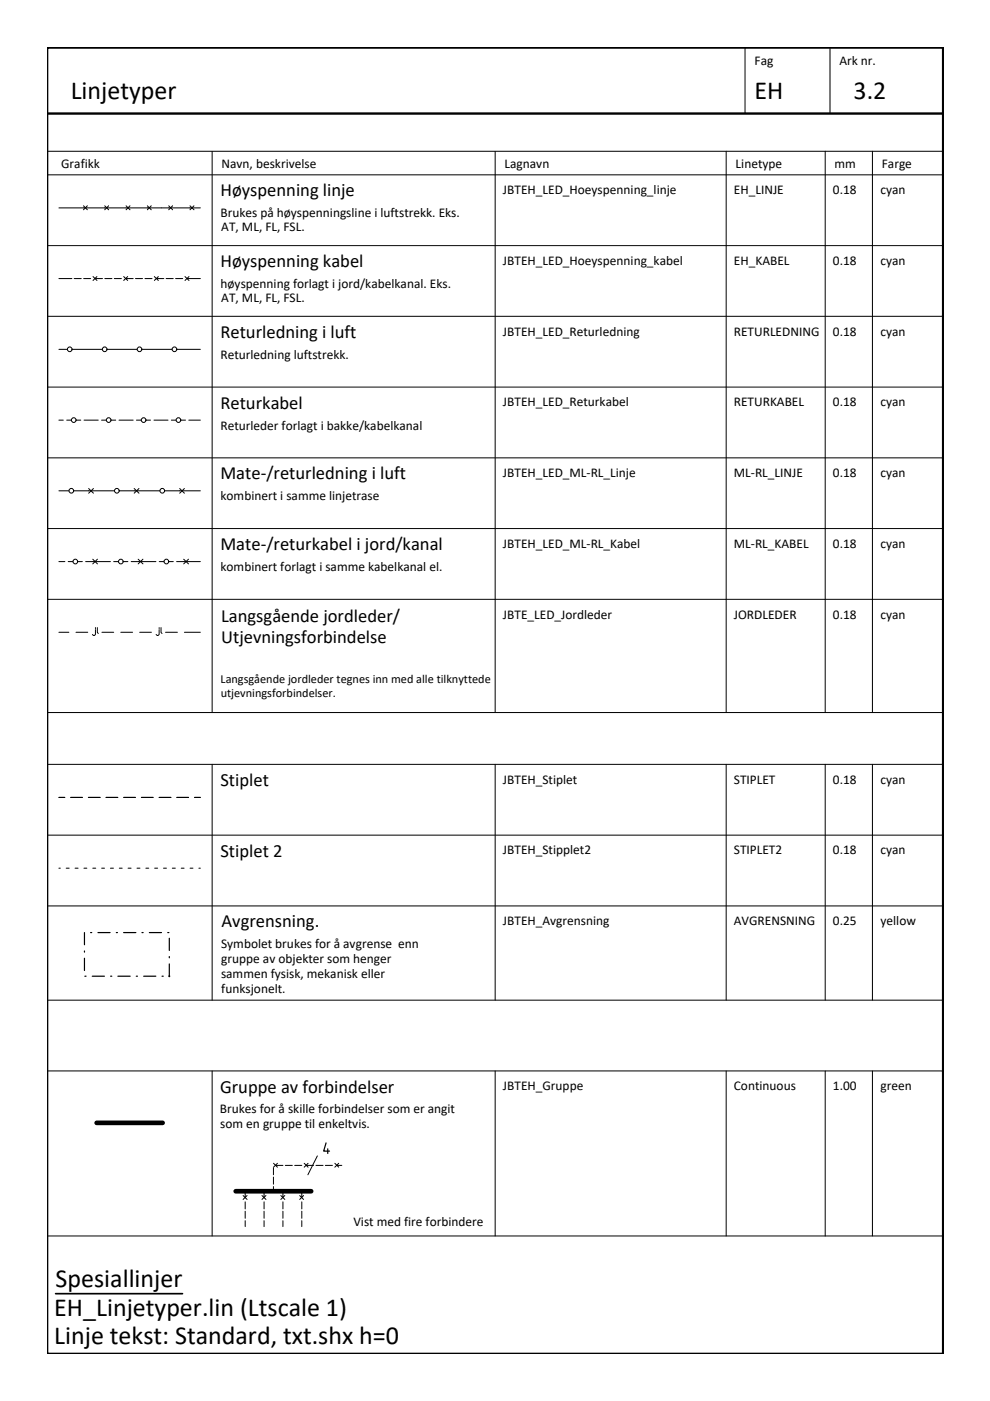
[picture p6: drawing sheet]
<svg xmlns="http://www.w3.org/2000/svg" width="210mm" height="297mm" viewBox="0 0 210 297" stroke-linecap="round" stroke-linejoin="round" font-family="sans-serif">
<path d="M10 10.1h190v276.9h-190zM10 24.1h189.9" fill="none" stroke="#000" stroke-width=".51"/>
<g fill="none" stroke="#000" stroke-width=".21">
<path d="M158 10.1v14M176 10.1v14M10 32.1h189.9M10 37.1h189.9M45 32.1v119M105 32.1v119M154 32.1v119M175 32.1v119M185 32.1v119M10 52.1h189.9M12.5 44.1h5.2M12.5 59.1h2.7"/>
<path d="M15.7 59.1h1.5M17.7 44.1h16.5M17.7 43.6l.8 .9M17.7 59.1h1.5M18.5 43.6l-.8 .9M19.7 58.6l.9 .9M20.2 59.1h1.5M20.6 58.6l-.9 .9M22.2 43.6l.8 .9M22.2 59.1h1.5M23 43.6l-.8 .9M24.2 59.1h1.5"/>
<path d="M26.2 58.6l.9 .9M26.7 43.6l.9 .9M26.7 59.1h1.5M27.1 58.6l-.9 .9M27.6 43.6l-.9 .9M28.7 59.1h1.5M30.7 59.1h1.5M31.2 43.6l.9 .9M32.1 43.6l-.9 .9M32.7 58.6l.9 .9M33.2 59.1h1.5M33.6 58.6l-.9 .9"/>
<path d="M34.3 44.1h1.5M35.2 59.1h1.5M35.8 44.1h6.7M35.8 43.6l.8 .9M36.6 43.6l-.8 .9M37.2 59.1h1.5M39.2 58.6l.9 .9M39.7 59.1h2.8M40.1 58.6l-.9 .9M40.3 43.6l.8 .9M41.1 43.6l-.8 .9M10 67.1h189.9"/>
<path d="M12.5 74.1h1.8M15.3 74.1h6.4M22.7 74.1h6.4M30.1 74.1h6.4M37.5 74.1h5M10 97.1h189.9M10 82.1h189.9M12.5 89.1h.9M14.1 89.1h1M16.1 89.1h1M17.8 89.1h3M21.5 89.1h1"/>
<path d="M23.5 89.1h1M25.2 89.1h3M28.9 89.1h1M30.9 89.1h1M32.6 89.1h3M36.3 89.1h1M38.3 89.1h1M40 89.1h2.5M10 112.1h189.9M12.5 104.1h2.1M12.5 119.1h1.3M14.5 119.1h1"/>
<path d="M15.6 104.1h8.7M16.4 119.1h1.1M18.2 119.1h5.2M18.8 103.6l1 1M19.7 118.6l1 1M19.8 103.6l-1 1M20.7 118.6l-1 1M24.1 119.1h1M25.3 104.1h8.6M26.1 119.1h1M27.8 119.1h5.3M28.4 103.6l1.1 1"/>
<path d="M29.3 118.6l1 1M29.5 103.6l-1.1 1M30.3 118.6l-1 1M33.8 119.1h1M34.9 104.1h7.6M35.8 119.1h.9M37.4 119.1h5.1M38.1 103.6l1 1M38.9 118.6l1.1 1M39.1 103.6l-1 1M40 118.6l-1.1 1M10 127.1h189.9"/>
<path d="M12.5 134.1h2.1M16.1 134.1h2.5M20.2 133.5v1l-.2 .2-.4-.2M20.2 133.1v.2M20.6 133.1v1l.2 .2M21.6 134.1h2.5M25.6 134.1h2.5M29.6 134.1h2.5M33.7 133.5v1l-.2 .2-.4-.2M33.7 133.1v.2M34.1 133.1v1l.3 .2M35.1 134.1h2.5"/>
<path d="M39.1 134.1h3.4M10 151.1h189.9M10 162.1h189.9M10 177.1h189.9M12.5 169.1h1.2M15 169.1h2.5M18.7 169.1h2.5M22.5 169.1h2.5M26.2 169.1h2.5M30 169.1h2.5M33.7 169.1h2.5M37.5 169.1h2.5"/>
<path d="M41.2 169.1h1.3M45 162.1v50M105 162.1v50M154 162.1v50M175 162.1v50M185 162.1v50M10 192.1h189.9M12.5 184.1h.3M14 184.1h.7M15.9 184.1h.7M17.8 184.1h.6M19.7 184.1h.6"/>
<path d="M21.5 184.1h.7M23.4 184.1h.6M25.3 184.1h.6M27.2 184.1h.6M29 184.1h.7M30.9 184.1h.6M32.8 184.1h.6M34.7 184.1h.6M36.5 184.1h.7M38.4 184.1h.6M40.3 184.1h.6M42.2 184.1h.3"/>
<path d="M10 212.1h189.9M10 227.1h189.9M45 227.1v35M105 227.1v35M154 227.1v35M175 227.1v35M185 227.1v35M51.5 253.5l.9 .8M52 252.6v1.2M52 254.8v1.5M52 256.8v1.5M52 258.8v1.3"/>
<path d="M52.4 253.5l-.9 .8M55.5 253.5l.9 .8M56 252.6v1.2M56 254.8v1.5M56 256.8v1.5M56 258.8v1.3M56.4 253.5l-.9 .8M58 247.6v1.5M58 249.6v1.5M58 251.6v1M58 246.6l.8 .9M58.5 247.1h1.5"/>
<path d="M58.8 246.6l-.8 .9M59.5 253.5l.9 .8M60 252.6v1.2M60 254.8v1.5M60 256.8v1.5M60 258.8v1.3M60.4 253.5l-.9 .8M60.5 247.1h1.5M62.5 247.1h1.5M63.5 253.5l.9 .8M64 252.6v1.2M64 254.8v1.5"/>
<path d="M64 256.8v1.5M64 258.8v1.3M64.4 253.5l-.9 .8M64.5 246.6l.8 .9M65 247.1h1.5M65.3 246.6l-.8 .9M67 247.1h1.5M67.3 245.1l-2 4M69 247.1h1.5M71 246.6l.8 .9M71.5 247.1h1M71.8 246.6l-.8 .9"/>
<path d="M10 262.1h189.9"/>
<circle cx="14.8" cy="74.1" r=".5"/>
<circle cx="22.2" cy="74.1" r=".5"/>
<circle cx="29.6" cy="74.1" r=".5"/>
<circle cx="37" cy="74.1" r=".5"/>
<circle cx="15.6" cy="89.1" r=".5"/>
<circle cx="23" cy="89.1" r=".5"/>
<circle cx="30.4" cy="89.1" r=".5"/>
<circle cx="37.8" cy="89.1" r=".5"/>
<circle cx="15.1" cy="104.1" r=".5"/>
<circle cx="16" cy="119.1" r=".5"/>
<circle cx="24.8" cy="104.1" r=".5"/>
<circle cx="25.6" cy="119.1" r=".5"/>
<circle cx="34.4" cy="104.1" r=".5"/>
<circle cx="35.3" cy="119.1" r=".5"/>
</g>
<path d="M20.5 238.1h14M50 252.6h16" fill="none" stroke="#000" stroke-width=".99"/>
<g fill="none" stroke="#000" stroke-width=".25">
<path d="M17.9 197.7v2.6M19.2 197.7h.3M20.8 197.7h2.5M24.7 197.7h.2M26.2 197.7h2.6M30.1 197.7h.3M31.7 197.7h2.5M35.6 197.7h.2M35.9 198.9v2.6M17.9 201.6v.3M17.9 203.2v2.6M18 207h.2"/>
<path d="M19.6 207h2.5M23.5 207h.2M25 207h2.6M28.9 207h.2M30.5 207h2.5M34.4 207h.2M35.9 202.8v.3M35.9 204.4v2.6M69.1 242.3l-.5 1.8h1.3M69.5 243.6v1"/>
</g>
<circle cx="35.9" cy="207" r=".11" fill="#000" stroke="#000" stroke-width=".21"/>
<path d="M11.8 274.3h26.9" fill="none" stroke="#000" stroke-width=".36"/>
<g font-size="5.5">
<text x="15" y="21.1">Linjetyper</text>
<text x="160" y="21.1">EH</text>
<text x="181" y="21.1">3.2</text>
<text x="11.8" y="272.8">Spesiallinjer</text>
<text x="11.5" y="279">EH_Linjetyper.lin (Ltscale 1)</text>
<text x="11.5" y="285">Linje tekst: Standard, txt.shx h=0</text>
</g>
<g font-size="3.9">
<text x="46.7" y="41.6">Høyspenning linje</text>
<text x="46.7" y="56.6">Høyspenning kabel</text>
<text x="46.7" y="71.6">Returledning i luft</text>
<text x="46.7" y="86.6">Returkabel</text>
<text x="46.7" y="101.6">Mate-/returledning i luft</text>
<text x="46.7" y="116.6">Mate-/returkabel i jord/kanal</text>
<text x="46.9" y="131.9">Langsgående jordleder/</text>
<text x="46.9" y="136.3">Utjevningsforbindelse</text>
<text x="46.7" y="166.6">Stiplet</text>
<text x="46.7" y="181.6">Stiplet 2</text>
<text x="47" y="196.6">Avgrensning.</text>
<text x="46.7" y="231.8">Gruppe av forbindelser</text>
</g>
<g font-size="2.8">
<text x="160" y="13.9">Fag</text>
<text x="178" y="13.9">Ark nr.</text>
<text x="13" y="35.6">Grafikk</text>
<text x="47" y="35.6">Navn, beskrivelse</text>
<text x="107" y="35.6">Lagnavn</text>
<text x="156" y="35.6">Linetype</text>
<text x="177" y="35.6">mm</text>
<text x="187" y="35.6">Farge</text>
<text x="106.6" y="41.2">JBTEH_LED_Hoeyspenning_linje</text>
<text x="155.6" y="41.2">EH_LINJE</text>
<text x="176.6" y="41.2">0.18</text>
<text x="186.7" y="41.2">cyan</text>
<text x="46.7" y="46.1">Brukes på høyspenningsline i luftstrekk. Eks.</text>
<text x="46.9" y="49.1">AT, ML, FL, FSL.</text>
<text x="106.6" y="56.2">JBTEH_LED_Hoeyspenning_kabel</text>
<text x="155.6" y="56.2">EH_KABEL</text>
<text x="176.6" y="56.1">0.18</text>
<text x="186.7" y="56.1">cyan</text>
<text x="46.8" y="61.1">høyspenning forlagt i jord/kabelkanal. Eks.</text>
<text x="46.9" y="64.1">AT, ML, FL, FSL.</text>
<text x="106.6" y="71.2">JBTEH_LED_Returledning</text>
<text x="155.6" y="71.2">RETURLEDNING</text>
<text x="176.6" y="71.1">0.18</text>
<text x="186.7" y="71.1">cyan</text>
<text x="46.7" y="76">Returledning luftstrekk.</text>
<text x="106.6" y="86.2">JBTEH_LED_Returkabel</text>
<text x="155.6" y="86.2">RETURKABEL</text>
<text x="176.6" y="86.1">0.18</text>
<text x="186.7" y="86.1">cyan</text>
<text x="46.7" y="91.1">Returleder forlagt i bakke/kabelkanal</text>
<text x="106.6" y="101.2">JBTEH_LED_ML-RL_Linje</text>
<text x="155.6" y="101.2">ML-RL_LINJE</text>
<text x="176.6" y="101.1">0.18</text>
<text x="186.7" y="101.1">cyan</text>
<text x="46.8" y="106">kombinert i samme linjetrase</text>
<text x="106.6" y="116.2">JBTEH_LED_ML-RL_Kabel</text>
<text x="155.6" y="116.2">ML-RL_KABEL</text>
<text x="176.6" y="116.1">0.18</text>
<text x="186.7" y="116.1">cyan</text>
<text x="46.8" y="121">kombinert forlagt i samme kabelkanal el.</text>
<text x="106.6" y="131.2">JBTE_LED_Jordleder</text>
<text x="155.6" y="131.2">JORDLEDER</text>
<text x="176.6" y="131.1">0.18</text>
<text x="186.7" y="131.1">cyan</text>
<text x="106.6" y="166.2">JBTEH_Stiplet</text>
<text x="155.6" y="166.2">STIPLET</text>
<text x="176.6" y="166.1">0.18</text>
<text x="186.7" y="166.1">cyan</text>
<text x="106.6" y="181.2">JBTEH_Stipplet2</text>
<text x="155.6" y="181.2">STIPLET2</text>
<text x="176.6" y="181.1">0.18</text>
<text x="186.7" y="181.1">cyan</text>
<text x="106.6" y="196.2">JBTEH_Avgrensning</text>
<text x="155.6" y="196.2">AVGRENSNING</text>
<text x="176.6" y="196.1">0.25</text>
<text x="186.7" y="196.1">yellow</text>
<text x="46.9" y="201">Symbolet brukes for å avgrense enn</text>
<text x="46.9" y="207.3">sammen fysisk, mekanisk eller</text>
<text x="46.9" y="204.2">gruppe av objekter som henger</text>
<text x="46.9" y="210.4">funksjonelt.</text>
<text x="106.6" y="231.1">JBTEH_Gruppe</text>
<text x="155.6" y="231.1">Continuous</text>
<text x="176.6" y="231.1">1.00</text>
<text x="186.7" y="231.1">green</text>
<text x="46.6" y="236.1">Brukes for å skille forbindelser som er angit</text>
<text x="46.7" y="239.2">som en gruppe til enkeltvis.</text>
<text x="74.9" y="260">Vist med fire forbindere</text>
</g>
<g font-size="2.6">
<text x="46.8" y="144.9">Langsgående jordleder tegnes inn med alle tilknyttede</text>
<text x="46.8" y="147.8">utjevningsforbindelser.</text>
</g>
</svg>
